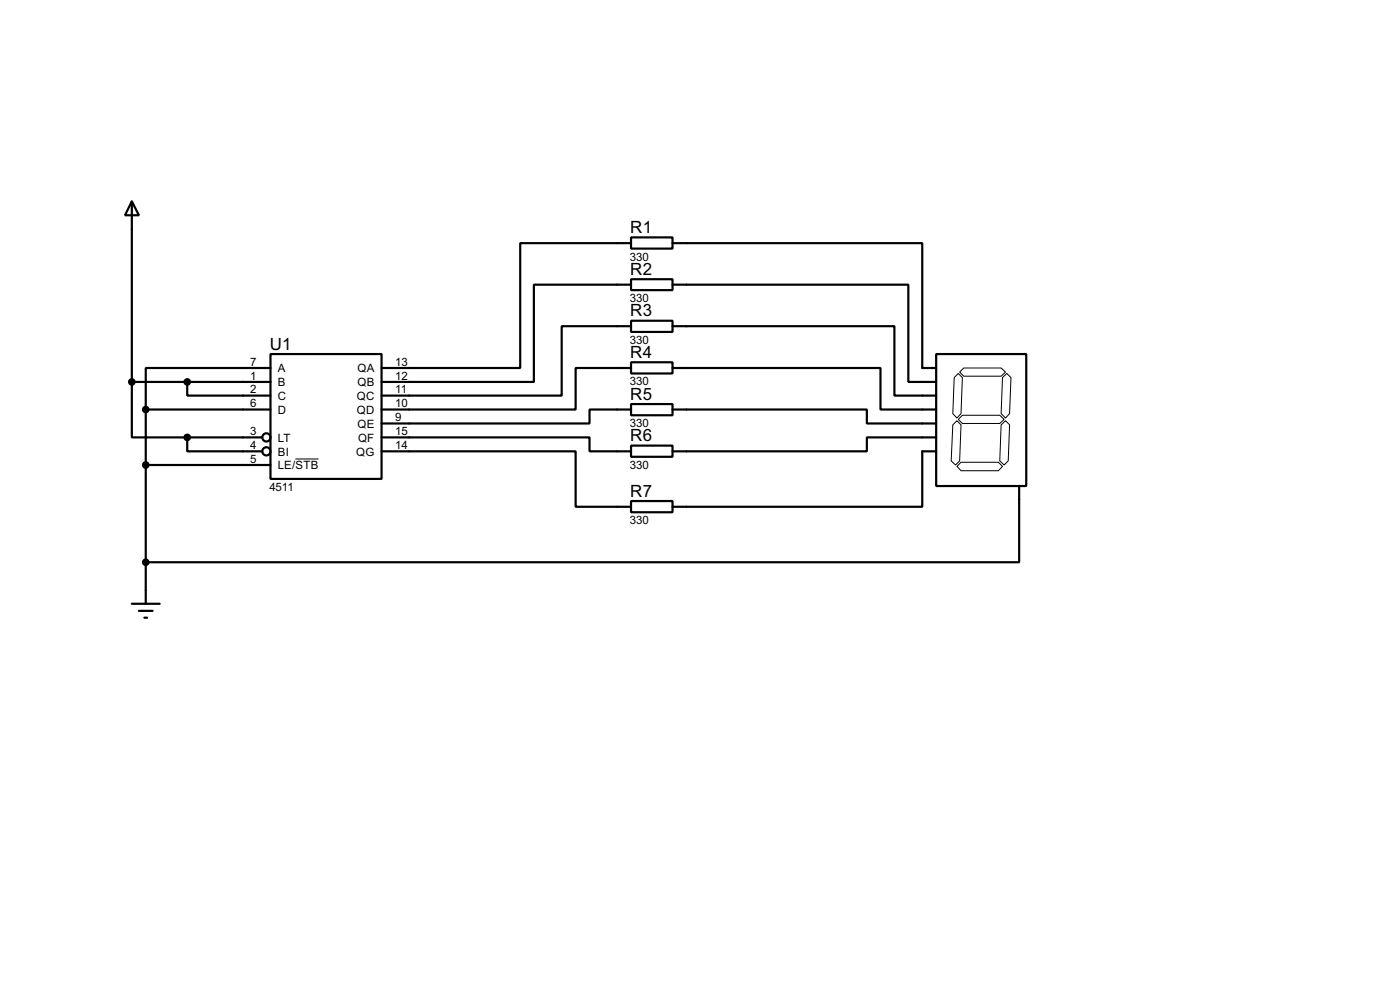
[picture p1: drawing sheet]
<svg xmlns="http://www.w3.org/2000/svg" width="256mm" height="180mm" viewBox="0 0 256 180" stroke-linecap="round" stroke-linejoin="round" font-family="sans-serif">
<g fill="none" stroke="#000" stroke-width=".4">
<path d="M24.2 36.9l1.3 2.5h-2.6zM24.2 36.9v33M115.6 43.5h7.6v2h-7.6zM115.6 51.1h7.6v2h-7.6zM115.6 58.7h7.6v2.1h-7.6zM115.6 44.5h-20.3v22.9h-25.4M115.6 52.1h-17.8v17.8h-27.9M115.6 59.7h-12.7v12.7h-33M123.2 44.5h45.8v22.9h2.5M123.2 52.1h43.2v17.8h5.1M123.2 59.7h40.7v12.7h7.6M24.2 69.9v10.2h10.1"/>
<path d="M24.2 69.9h25.4M26.7 75h22.9M26.7 75v35.5M34.3 69.9v2.5h15.3M49.6 64.8h20.3v22.9h-20.3zM49.6 67.4h-22.9v7.6M115.6 66.3h7.6v2.1h-7.6zM115.6 74h7.6v2h-7.6zM115.6 67.4h-10.1v7.6h-35.6M115.6 75h-7.6v2.5h-38.1M123.2 67.4h38.1v7.6h10.2M123.2 75h35.6v2.5h12.7"/>
<path d="M171.5 64.8h16.5v24.2h-16.5zM26.7 85.1h22.9M34.3 80.1v2.5h13.8M34.3 80.1h13.8M69.9 80.1h38.1v2.5h7.6M69.9 82.6h35.6v10.2h10.1M115.6 81.6h7.6v2h-7.6zM115.6 91.7h7.6v2.1h-7.6zM171.5 80.1h-12.7v2.5h-35.6M171.5 82.6h-2.5v10.2h-45.8M186.7 89v13.9h-160M24.2 110.5h5.1"/>
<path d="M25.5 111.8h2.5M26.5 113.1h.5"/>
<circle cx="48.8" cy="82.6" r=".75"/>
<circle cx="48.8" cy="80.1" r=".75"/>
</g>
<path d="M174.8 69.1l.8-.7 .7 .7-.2 6.6-.8 .8-.7-.8zM175.3 77l.8 .8-.3 6.6-.7 .7-.8-.7 .3-6.6zM175.6 76.8l.7-.8h6.9l.8 .8-.8 .7h-6.9zM175.8 68.1l.8-.7h6.8l.8 .7-.8 .8h-6.8zM183.4 77.8l.8-.8 .8 .8-.3 6.6-.7 .7-.8-.7zM183.7 69.1l.8-.7 .7 .7-.2 6.6-.8 .8-.8-.8zM54.1 84h4.3M175.3 85.4l.8-.8h6.8l.8 .8-.8 .8h-6.8z" fill="none" stroke="#000" stroke-width=".18"/>
<g fill="#000" stroke="#000" stroke-width=".4">
<circle cx="24.1" cy="69.9" r=".5"/>
<circle cx="26.7" cy="75" r=".5"/>
<circle cx="34.3" cy="69.9" r=".5"/>
<circle cx="26.7" cy="85.1" r=".5"/>
<circle cx="34.3" cy="80.1" r=".5"/>
<circle cx="26.7" cy="102.9" r=".5"/>
</g>
<g font-size="3.5">
<text x="115.5" y="42.7">R1</text>
<text x="115.5" y="50.3">R2</text>
<text x="115.5" y="57.9">R3</text>
<text x="49.4" y="64">U1</text>
<text x="115.5" y="65.5">R4</text>
<text x="115.5" y="73.2">R5</text>
<text x="115.5" y="80.8">R6</text>
<text x="115.5" y="90.9">R7</text>
</g>
<g font-size="2.4">
<text x="115.4" y="47.7">330</text>
<text x="115.4" y="55.3">330</text>
<text x="115.4" y="63">330</text>
<text x="45.9" y="67">7</text>
<text x="45.9" y="69.5">1</text>
<text x="45.9" y="72">2</text>
<text x="50.9" y="68.1">A</text>
<text x="50.9" y="70.7">B</text>
<text x="65.5" y="68.1">QA</text>
<text x="65.5" y="70.7">QB</text>
<text x="72.4" y="67">13</text>
<text x="72.4" y="69.5">12</text>
<text x="72.4" y="72">11</text>
<text x="115.4" y="70.6">330</text>
<text x="45.9" y="74.6">6</text>
<text x="50.9" y="73.2">C</text>
<text x="50.9" y="75.8">D</text>
<text x="65.4" y="73.2">QC</text>
<text x="65.4" y="75.8">QD</text>
<text x="72.4" y="74.6">10</text>
<text x="72.4" y="77.1">9</text>
<text x="45.9" y="79.7">3</text>
<text x="45.9" y="82.2">4</text>
<text x="50.9" y="80.8">LT</text>
<text x="50.9" y="83.4">BI</text>
<text x="65.2" y="83.4">QG</text>
<text x="65.5" y="78.3">QE</text>
<text x="65.6" y="80.8">QF</text>
<text x="72.4" y="79.7">15</text>
<text x="72.4" y="82.2">14</text>
<text x="115.4" y="78.2">330</text>
<text x="45.9" y="84.7">5</text>
<text x="49.4" y="89.9">4511</text>
<text x="50.9" y="85.9">LE/STB</text>
<text x="115.4" y="85.8">330</text>
<text x="115.4" y="96">330</text>
</g>
</svg>
